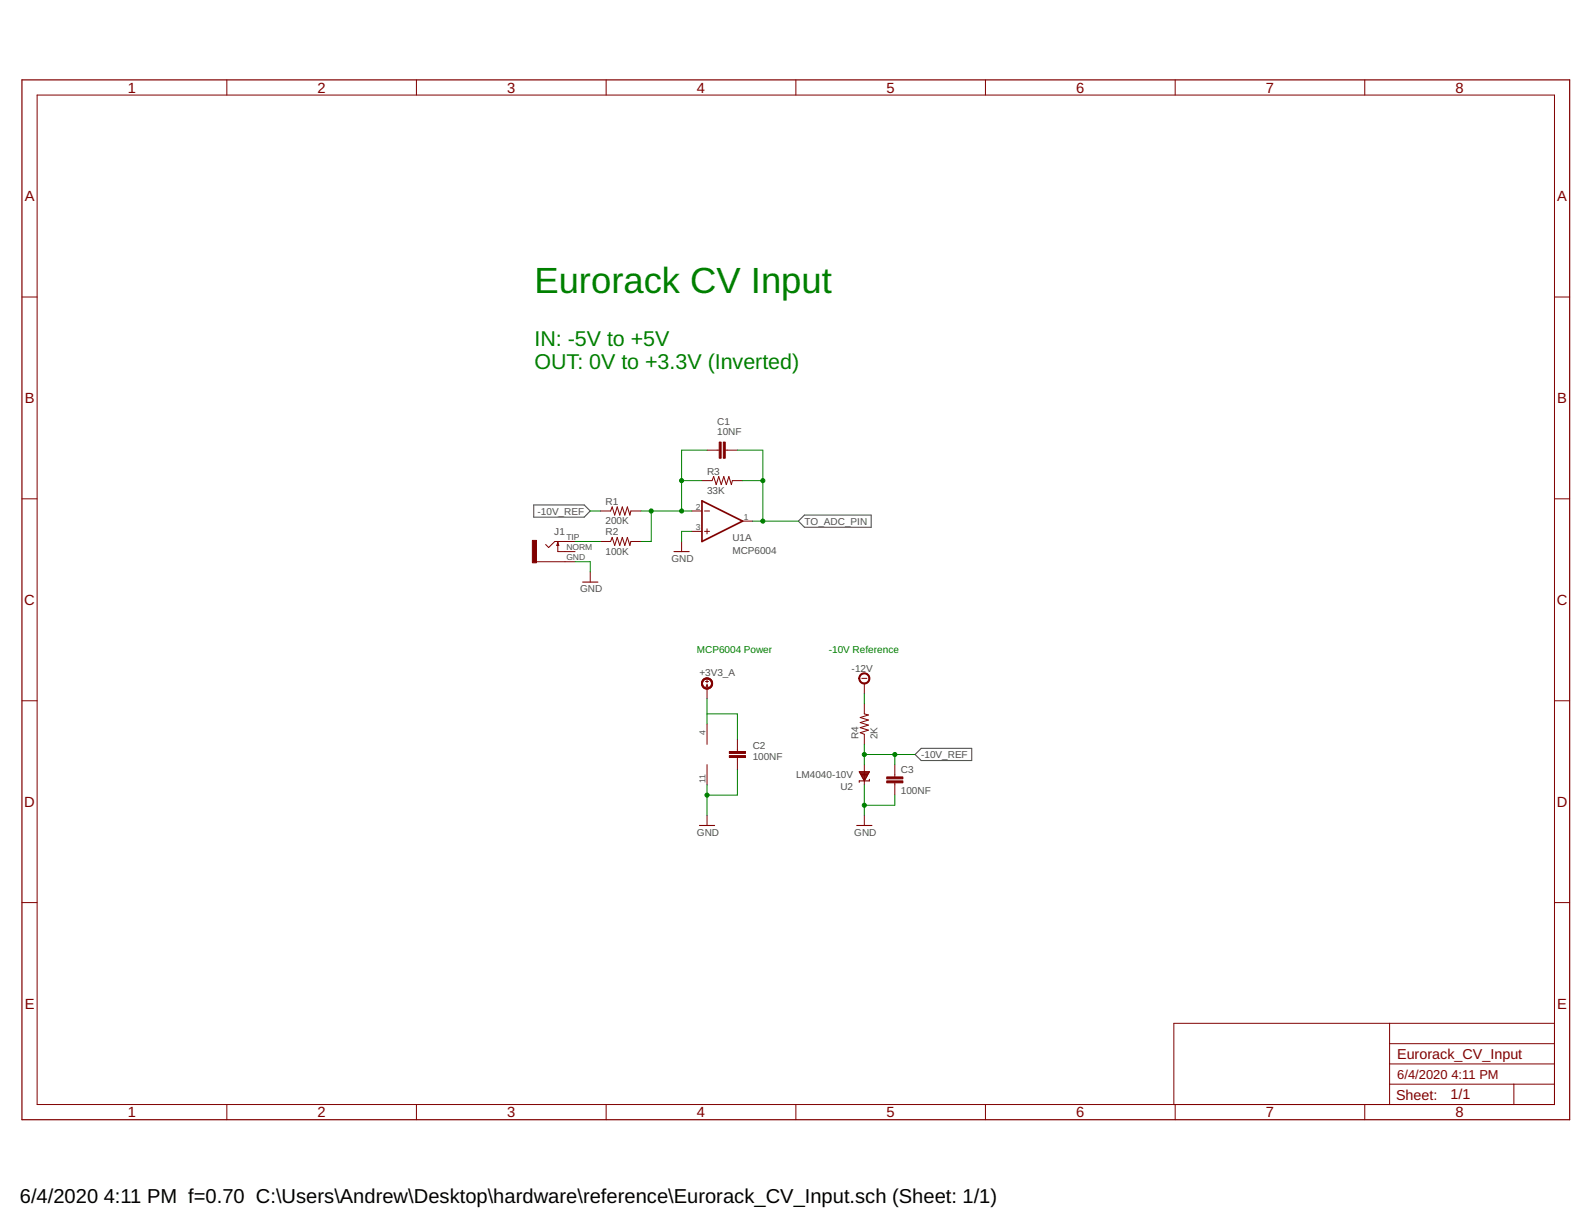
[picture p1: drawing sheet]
<svg xmlns="http://www.w3.org/2000/svg" width="279mm" height="216mm" viewBox="0 0 279 216" stroke-linecap="round" stroke-linejoin="round" font-family="sans-serif">
<path d="M93.7 88.7h8.9l1.1 1.1-1.1 1h-8.9zM140.2 91.5l1.1-1h11.7v2.1h-11.7zM160.7 132.5l1.1-1h8.8v2.1h-8.8z" fill="none" stroke="#505050" stroke-width=".19"/>
<path d="M123.3 88l7.1 3.5-7.1 3.6z" fill="none" stroke="#800000" stroke-width=".3"/>
<g fill="none" stroke="#800000" stroke-width=".18">
<path d="M6.5 16.7h266.5v177.3h-266.5zM39.8 14v2.7M73.1 14v2.7M106.4 14v2.7M139.8 14v2.7M173.1 14v2.7M206.4 14v2.7M239.7 14v2.7M3.9 52.2h2.6M273 52.2h2.7M124.2 79.1h2.1M127.4 79.1h2.1"/>
<path d="M3.9 87.6h2.6M94.2 98.7h6.8M98 95.3v1.6h3M101 95.1h-3.6l-1 1.1-.6-.5M105.5 89.8h1.7l.3-.8 .4 1.5 .5-1.5 .4 1.5 .5-1.5 .4 1.5 .5-1.5 .4 1.5 .2-.7h1.8M105.5 95.1h1.7l.3-.7 .4 1.4 .5-1.4 .4 1.4 .5-1.4 .4 1.4 .5-1.4 .4 1.4 .2-.7h1.8M119.7 95.1v1.8M121.5 93.3h1.8M121.5 89.8h1.8M123.3 84.4h1.8l.2-.7 .5 1.4 .4-1.4 .5 1.4 .4-1.4 .5 1.4 .4-1.4 .4 1.4 .2-.7h1.8M123.7 93.3h.9M123.7 89.8h.9"/>
<path d="M124.2 92.9v.9M130.4 91.5h1.8M273 87.6h2.7M103.7 100.5v1.8M123.9 119.7h.5M124.2 119.4v.6M151.3 119.2h.9M3.9 123.1h2.6M124 120.7l.2-.5 .1 .5M124.1 120.6h.1M124.2 121v1.7M124.2 127.2v3.6"/>
<path d="M124.2 134.3v3.6M129.5 129.9v2.1M129.5 133.1v2.1M151.8 120.1v1.8M151.8 123.6v1.8l.7 .2-1.4 .4 1.4 .5-1.4 .4 1.4 .5-1.4 .4 1.4 .5-1.4 .4 .7 .3v1.8M151.8 134.3v3.6M157.1 134.3v2.2M157.1 137.5v2.2M273 123.1h2.7M3.9 158.6h2.6M124.2 143.2v1.8M151.8 143.2v1.8"/>
<path d="M273 158.6h2.7M244 179.8v14.2M273 179.8h-66.9v14.2M39.8 194v2.7M73.1 194v2.7M106.4 194v2.7M139.8 194v2.7M173.1 194v2.7M206.4 194v2.7M239.7 194v2.7M244 190.5h29M244 186.9h29"/>
<path d="M244 183.3h29M265.9 190.5v3.5"/>
</g>
<g fill="#800000" stroke="#800000" stroke-width=".18">
<path d="M127 77.7h.4v2.8h-.4z"/>
<path d="M126.3 77.7h.3v2.8h-.3z"/>
<path d="M128.1 132h2.8v.4h-2.8z"/>
<path d="M128.1 132.7h2.8v.4h-2.8z"/>
<path d="M93.5 94.9h.7v4h-.7z"/>
<path d="M155.7 137.2h2.9v.3h-2.9z"/>
<path d="M155.7 136.5h2.9v.3h-2.9z"/>
</g>
<g fill="none" stroke="#800000" stroke-width=".19">
<path d="M98 95.3l.1 .5h-.3zM118.4 96.9h2.6M102.3 102.3h2.7M150.9 135.6h1.8l-.9 1.6zM150.9 135.6h1.8M151 135.8h1.6M151.1 135.9h1.4M151.2 136.1h1.2M151.3 136.2h1M151.3 136.4h1M151.4 136.5h.8M151.5 136.7h.6"/>
<path d="M151.6 136.8h.4M151.7 136.9h.2M151.7 137.1h.1M152.7 136.9v.3h-1.8v.2M122.8 145h2.7M150.5 145h2.6"/>
</g>
<path d="M3.9 14h271.8v182.7h-271.8z" fill="none" stroke="#800000" stroke-width=".21"/>
<g fill="#800000" stroke="#800000" stroke-width=".18">
<path d="M123.5 119.3a.98 .98 0 0 1 1.6 .3 .98 .98 0 0 1-.7 1.4 .98 .98 0 0 1-1.2-.9h.2a.8 .8 0 0 1 1.1-.8 .8 .8 0 0 1 .2 1.3 .8 .8 0 0 1-1.3-.3v-.2h-.2v-.3z" fill-rule="evenodd"/>
<path d="M123.5 119.3a.98 .98 0 0 1 1.6 .3 .98 .98 0 0 1-.7 1.4 .98 .98 0 0 1-1.2-.9h.2a.8 .8 0 0 1 1.1-.8 .8 .8 0 0 1 .2 1.3 .8 .8 0 0 1-1.3-.3v-.2h-.2v-.3z" fill-rule="evenodd"/>
<path d="M151.2 118.4a.98 .98 0 0 1 1.5 .3 .98 .98 0 0 1-.7 1.4 .98 .98 0 0 1-1.2-.9h.2a.8 .8 0 0 1 1.1-.8 .8 .8 0 0 1 .2 1.4 .8 .8 0 0 1-1.3-.4v-.2h-.2z" fill-rule="evenodd"/>
</g>
<g fill="none" stroke="#008000" stroke-width=".18">
<path d="M124.2 79.1h-4.5v10.7M129.5 79.1h4.5v12.4M101 98.7h2.7v1.8M101 95.1h4.5M103.7 89.8h1.8M112.6 89.8h8.9M114.4 89.8v5.3h-1.8M119.7 84.4h3.6M121.5 93.3h-1.8v1.8M130.4 84.4h3.6M132.2 91.5h8M124.2 122.7v4.5"/>
<path d="M124.2 137.9v5.3M124.2 125.4h5.3v4.5M129.5 135.2v4.5h-5.3M151.8 121.9v1.7M151.8 130.8v3.5M151.8 137.9v5.3M151.8 132.5h8.9M157.1 132.5v1.8M157.1 139.7v1.8h-5.3"/>
</g>
<g fill="#008000" stroke="#008000" stroke-width=".18">
<circle cx="151.8" cy="132.5" r=".36"/>
<circle cx="157.1" cy="132.5" r=".36"/>
<circle cx="124.2" cy="139.7" r=".36"/>
<circle cx="151.8" cy="141.5" r=".36"/>
<circle cx="114.4" cy="89.8" r=".36"/>
<circle cx="119.7" cy="89.8" r=".36"/>
<circle cx="119.7" cy="84.4" r=".36"/>
<circle cx="134" cy="84.4" r=".36"/>
<circle cx="134" cy="91.5" r=".36"/>
</g>
<text font-size="6.4" fill="#008000" x="93.9" y="51.5">Eurorack CV Input</text>
<g font-size="3.8" fill="#008000">
<text x="93.9" y="60.8">IN: -5V to +5V</text>
<text x="93.9" y="64.8">OUT: 0V to +3.3V (Inverted)</text>
</g>
<g font-size="3.5">
<text x="3.5" y="211.4">6/4/2020</text>
<text x="18.2" y="211.4">4:11 PM f=0.70 C:\Users\Andrew\Desktop\hardware\reference\Eurorack_CV_Input.sch (Sheet: 1/1)</text>
</g>
<g font-size="2.6" fill="#800000">
<text x="22.5" y="16.3">1</text>
<text x="55.8" y="16.3">2</text>
<text x="89.1" y="16.3">3</text>
<text x="122.4" y="16.3">4</text>
<text x="155.7" y="16.3">5</text>
<text x="189" y="16.3">6</text>
<text x="222.3" y="16.3">7</text>
<text x="255.6" y="16.3">8</text>
<text x="4.3" y="35.3">A</text>
<text x="273.5" y="35.3">A</text>
<text x="4.3" y="70.8">B</text>
<text x="273.5" y="70.8">B</text>
<text x="4.3" y="106.3">C</text>
<text x="273.4" y="106.3">C</text>
<text x="4.3" y="141.7">D</text>
<text x="273.4" y="141.7">D</text>
<text x="4.3" y="177.2">E</text>
<text x="273.5" y="177.2">E</text>
<text x="22.5" y="196.3">1</text>
<text x="55.8" y="196.3">2</text>
<text x="89.1" y="196.3">3</text>
<text x="122.4" y="196.3">4</text>
<text x="155.7" y="196.3">5</text>
<text x="189" y="196.3">6</text>
<text x="222.3" y="196.3">7</text>
<text x="255.6" y="196.3">8</text>
</g>
<g font-size="2.5" fill="#800000">
<text x="245.4" y="186">Eurorack_CV_Input</text>
<text x="245.2" y="193.2">Sheet:</text>
<text x="254.7" y="193.1">1/1</text>
</g>
<g font-size="2.3" fill="#800000">
<text x="245.4" y="189.6">6/4/2020</text>
<text x="254.9" y="189.6">4:11 PM</text>
</g>
<g font-size="1.8" fill="#505050">
<text x="125.9" y="76.4">10NF</text>
<text x="125.9" y="74.6">C1</text>
<text x="124.2" y="83.4">R3</text>
<text x="106.3" y="88.7">R1</text>
<text x="124.2" y="86.7">33K</text>
<text x="94.4" y="90.4">-10V_REF</text>
<text x="97.3" y="94">J1</text>
<text x="106.3" y="92.1">200K</text>
<text x="106.3" y="94.1">R2</text>
<text x="128.6" y="95">U1A</text>
<text x="141.3" y="92.2">TO_ADC_PIN</text>
<text x="106.3" y="97.4">100K</text>
<text x="117.9" y="98.7">GND</text>
<text x="128.6" y="97.3">MCP6004</text>
<text x="101.9" y="104">GND</text>
<text x="122.8" y="118.7">+3V3_A</text>
<text x="149.6" y="118">-12V</text>
<text x="132.2" y="131.7">C2</text>
<text x="150.7" y="129.9" transform="rotate(-90 150.7 129.9)">R4</text>
<text x="154.1" y="129.9" transform="rotate(-90 154.1 129.9)">2K</text>
<text x="132.2" y="133.4">100NF</text>
<text x="139.8" y="136.7">LM4040-10V</text>
<text x="158.2" y="135.8">C3</text>
<text x="161.8" y="133.2">-10V_REF</text>
<text x="147.6" y="138.7">U2</text>
<text x="158.2" y="139.4">100NF</text>
<text x="122.4" y="146.8">GND</text>
<text x="150" y="146.8">GND</text>
</g>
<g font-size="1.8" fill="#008000">
<text x="122.4" y="114.7">MCP6004 Power</text>
<text x="145.5" y="114.7">-10V Reference</text>
</g>
<g font-size="1.5" fill="#505050">
<text x="122.2" y="89.5">2</text>
<text x="99.5" y="94.9">TIP</text>
<text x="122.2" y="93.1">3</text>
<text x="130.6" y="91.3">1</text>
<text x="99.5" y="98.4">GND</text>
<text x="99.5" y="96.7">NORM</text>
<text x="123.9" y="129.1" transform="rotate(-90 123.9 129.1)">4</text>
<text x="123.9" y="137.5" transform="rotate(-90 123.9 137.5)">11</text>
</g>
</svg>
